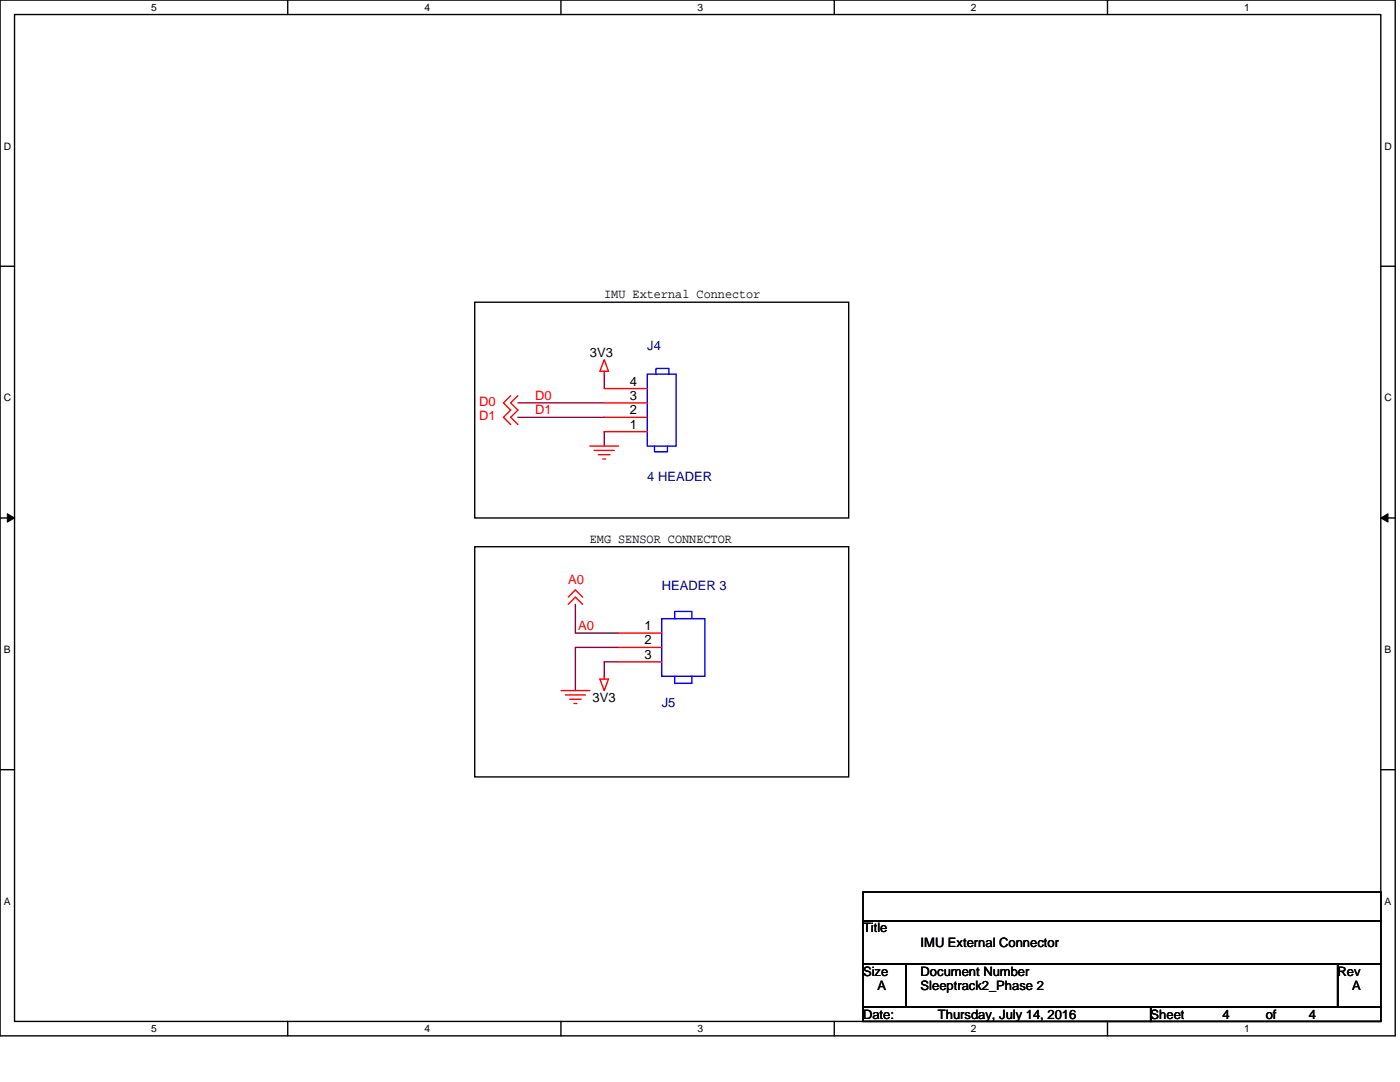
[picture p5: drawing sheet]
<svg xmlns="http://www.w3.org/2000/svg" width="279mm" height="216mm" viewBox="0 0 279 216" stroke-linecap="round" stroke-linejoin="round" font-family="sans-serif">
<path d="M0 0h278.4v206.7h-278.4zM2.9 2.9h272.7v200.9h-272.7z" fill="none" stroke="#000" stroke-width=".28"/>
<g fill="#fff">
<path d="M30.2 .3h1.1v2.3h-1.1z"/>
<path d="M30.2 204.1h1.1v2.3h-1.1z"/>
</g>
<path d="M57.4 0v2.9M57.4 203.8v2.9" fill="none" stroke="#000" stroke-width=".28"/>
<g fill="#fff">
<path d="M84.7 .3h1.1v2.3h-1.1z"/>
<path d="M84.7 204.1h1.1v2.3h-1.1z"/>
</g>
<path d="M112 0v2.9M112 203.8v2.9" fill="none" stroke="#000" stroke-width=".28"/>
<g fill="#fff">
<path d="M139.2 .3h1.2v2.3h-1.2z"/>
<path d="M139.2 204.1h1.2v2.3h-1.2z"/>
</g>
<path d="M166.5 0v2.9M166.5 203.8v2.9" fill="none" stroke="#000" stroke-width=".28"/>
<g fill="#fff">
<path d="M193.8 .3h1.1v2.3h-1.1z"/>
<path d="M193.8 204.1h1.1v2.3h-1.1z"/>
</g>
<path d="M221 0v2.9M221 203.8v2.9" fill="none" stroke="#000" stroke-width=".28"/>
<g fill="#fff">
<path d="M248.3 .3h1.1v2.3h-1.1z"/>
<path d="M248.3 204.1h1.1v2.3h-1.1z"/>
<path d="M.7 28h1.5v2.3h-1.5z"/>
<path d="M276.3 28h1.5v2.3h-1.5z"/>
<path d="M.7 78.2h1.5v2.3h-1.5z"/>
<path d="M276.3 78.2h1.5v2.3h-1.5z"/>
</g>
<path d="M0 53.1h2.9M275.6 53.1h2.8" fill="none" stroke="#000" stroke-width=".28"/>
<g fill="#fff">
<path d="M.7 128.5h1.4v2.2h-1.4z"/>
<path d="M276.3 128.5h1.4v2.2h-1.4z"/>
</g>
<path d="M0 103.4h2.9M275.6 103.4h2.8" fill="none" stroke="#000" stroke-width=".28"/>
<path d="M1.5 102.5l1.4 .9-1.4 .8zM275.6 103.4l1.4-.9v1.7z" fill="#000" stroke="#000" stroke-width=".2"/>
<g fill="#fff">
<path d="M.7 178.7h1.4v2.3h-1.4z"/>
<path d="M276.3 178.7h1.4v2.3h-1.4z"/>
</g>
<path d="M94.7 60.3h74.7v43.1h-74.7zM94.7 109.1h74.7v45.9h-74.7zM0 153.6h2.9M275.6 153.6h2.8M172.2 178h103.4v5.7h-103.4zM172.2 183.7h103.4v8.6h-103.4zM172.2 192.3h8.6v8.6h-8.6zM180.8 192.3h86.2v8.6h-86.2zM267 192.3h8.6v8.6h-8.6zM172.2 200.9h57.4v2.9h-57.4zM229.6 200.9h46v2.9h-46z" fill="none" stroke="#000" stroke-width=".28"/>
<path d="M120.6 74.7v2.8M103.4 80.4h17.2M103.4 83.3h17.2M120.6 86.1v2.9M114.8 120.6v5.7h8.6M123.4 129.2h-8.6v8.6M123.4 132.1h-2.8v2.8" fill="none" stroke="#800040" stroke-width=".28"/>
<g fill="none" stroke="#f00" stroke-width=".28">
<path d="M101.9 79l-1.4 1.4 1.4 1.4-1.4 1.5 1.4 1.4M103.4 79l-1.5 1.4 1.5 1.4-1.5 1.5 1.5 1.4M120.6 77.5h8.6M120.6 74.1v.6M120.6 71.8l.8 2.3h-1.7zM117.7 89h5.7M118.6 89.9h4M119.4 90.7h2.3M120.3 91.6h.6M120.6 86.1h8.6M120.6 83.3h8.6M120.6 80.4h8.6"/>
<path d="M113.4 119.1l1.4-1.4 1.5 1.4M112 137.8h5.7M112.8 138.7h4M113.4 120.6l1.4-1.5 1.5 1.5M113.7 139.5h2.3M119.7 135.5h1.7l-.8 2.3zM120.6 134.9v.6M123.4 126.3h8.7M123.4 129.2h8.7M123.4 132.1h8.7M114.6 140.4h.5"/>
</g>
<path d="M129.2 74.7h5.7v14.3h-5.7zM130.9 74.7v-1.2h2.6v1.2M130.6 89v1.1h2.6v-1.1M132.1 123.4h8.6v11.5h-8.6zM134.6 134.9v1.5h3.5v-1.5h-.3M134.9 123.4h-.3v-1.4h3.5v1.4" fill="none" stroke="#00f" stroke-width=".28"/>
<g font-size="2.6">
<text x="120.6" y="59.5">IMU External Connector</text>
<text x="117.7" y="71.2">3V3</text>
<text x="125.7" y="76.9">4</text>
<text x="125.7" y="82.7">2</text>
<text x="125.7" y="79.8">3</text>
<text x="125.7" y="85.5">1</text>
<text x="117.7" y="108.3">EMG SENSOR CONNECTOR</text>
<text x="128.6" y="125.7">1</text>
<text x="128.6" y="128.6">2</text>
<text x="128.6" y="131.5">3</text>
<text x="118.3" y="140.1">3V3</text>
<text x="172.2" y="186.1">Title</text>
<text x="183.7" y="188.9">IMU External Connector</text>
<text x="172.2" y="194.7">Size</text>
<text x="175.1" y="197.5">A</text>
<text x="183.7" y="194.7">Document Number</text>
<text x="183.7" y="197.5">Sleeptrack2_Phase 2</text>
<text x="267" y="194.7">Rev</text>
<text x="269.8" y="197.5">A</text>
<text x="172.2" y="203.3">Date:</text>
<text x="187.2" y="203.3">Thursday, July 14, 2016</text>
<text x="229.6" y="203.3">Sheet</text>
<text x="244" y="203.3">4</text>
<text x="252.6" y="203.3">of</text>
<text x="261.2" y="203.3">4</text>
</g>
<g font-size="2.6" fill="#000080">
<text x="129.2" y="69.8">J4</text>
<text x="129.2" y="95.9">4 HEADER</text>
<text x="132.1" y="117.8">HEADER 3</text>
<text x="132.1" y="141">J5</text>
</g>
<g font-size="2.6" fill="#f00">
<text x="95.6" y="81">D0</text>
<text x="95.6" y="83.9">D1</text>
<text x="106.8" y="79.8">D0</text>
<text x="106.8" y="82.7">D1</text>
<text x="113.4" y="116.6">A0</text>
<text x="115.4" y="125.8">A0</text>
</g>
<g font-size="2">
<text x="30.2" y="2.2">5</text>
<text x="84.7" y="2.2">4</text>
<text x="139.2" y="2.2">3</text>
<text x="193.8" y="2.2">2</text>
<text x="248.3" y="2.2">1</text>
<text x=".7" y="29.8">D</text>
<text x="276.3" y="29.8">D</text>
<text x=".7" y="80.1">C</text>
<text x="276.3" y="80.1">C</text>
<text x=".7" y="130.3">B</text>
<text x="276.3" y="130.3">B</text>
<text x=".7" y="180.5">A</text>
<text x="276.3" y="180.5">A</text>
<text x="30.2" y="206">5</text>
<text x="84.7" y="206">4</text>
<text x="139.2" y="206">3</text>
<text x="193.8" y="206">2</text>
<text x="248.3" y="206">1</text>
</g>
</svg>
